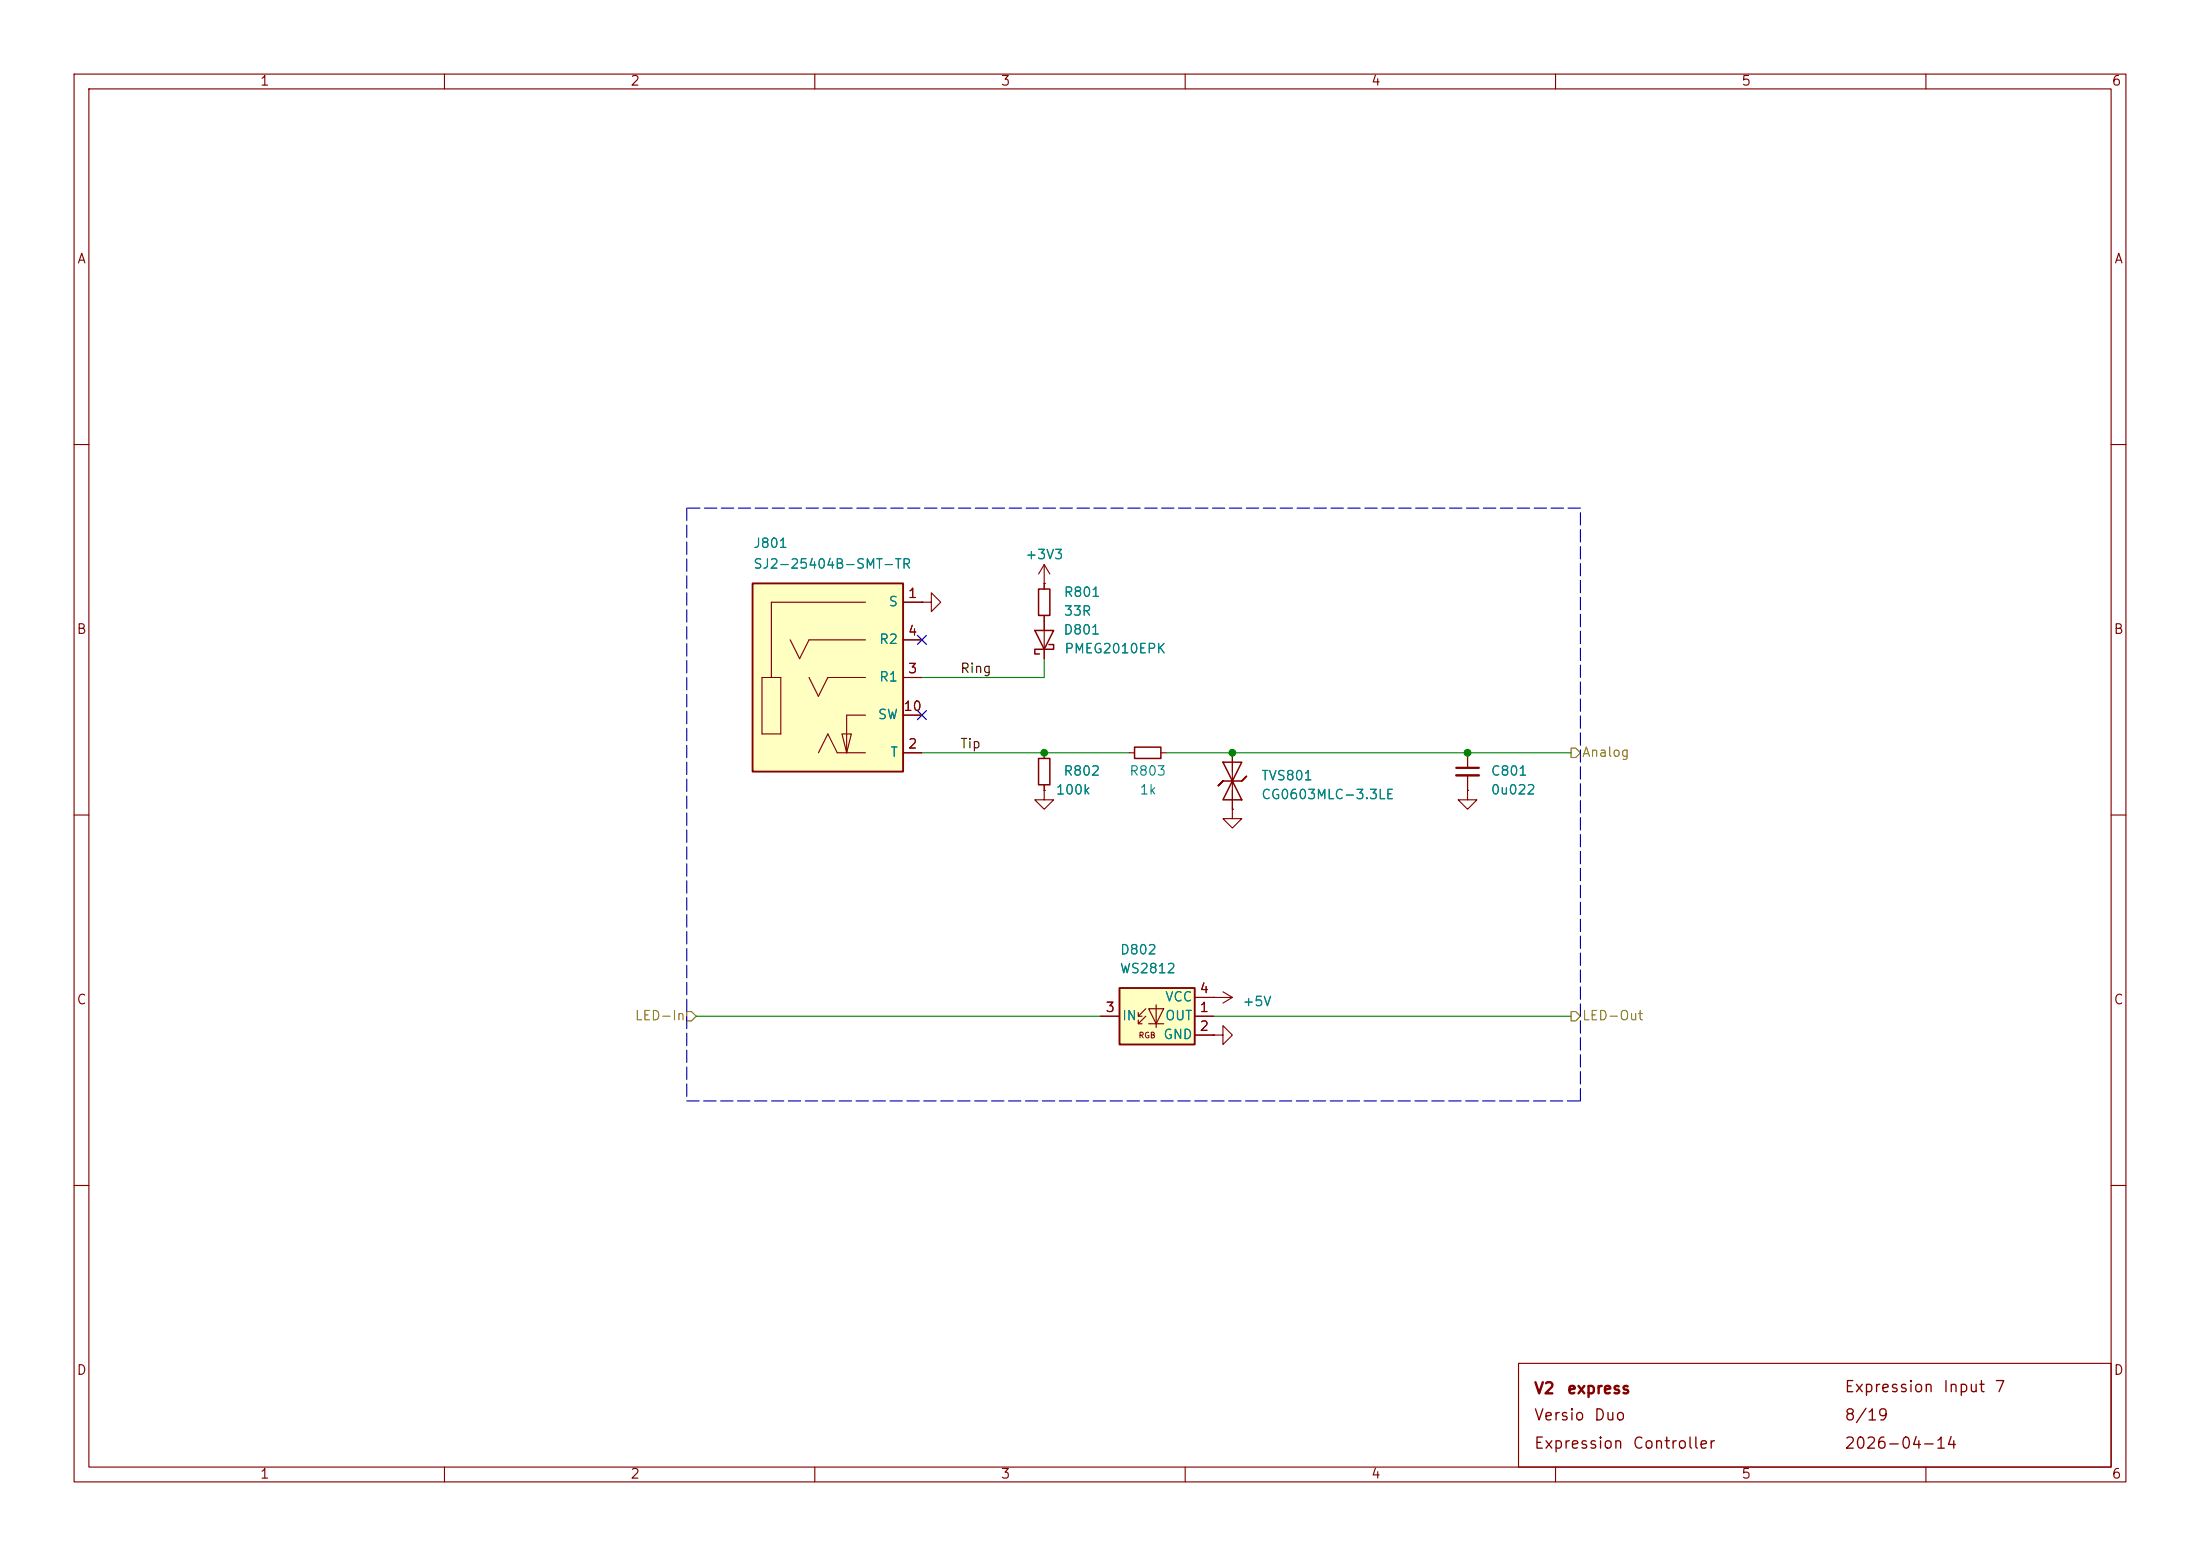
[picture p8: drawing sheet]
<svg xmlns="http://www.w3.org/2000/svg" width="297mm" height="210mm" viewBox="0 0 297 210" stroke-linecap="round" stroke-linejoin="round" font-family="sans-serif">
<g fill="none" stroke="#840000" stroke-width=".15">
<path d="M10 10h277v190h-277zM12 12h273v186h-273zM60 10v2M110 10v2M160 10v2M210 10v2M260 10v2M10 60h2M141 78.7v.8M285 60h2M124.5 81.3h1.2v-1.3l1.3 1.3-1.3 1.3v-1.3M124.5 81.3h.1"/>
<path d="M141 83.1v.7M10 110h2M141 106.7v1.3h1.2l-1.2 1.2-1.3-1.2h1.3M141 106.7h.1M152.4 101.6h.8M156.7 101.6h.8M285 110h2M163.8 139.7h1.3v-1.3l1.3 1.3-1.3 1.3v-1.3M163.8 139.7h.1M10 160h2M285 160h2M60 198v2"/>
<path d="M110 198v2M160 198v2M205 184h80v14h-80zM210 198v2M260 198v2"/>
</g>
<path d="M140.2 79.5h1.5v3.6h-1.5zM153.2 100.8h3.5v1.6h-3.5z" fill="none" stroke="#840000" stroke-width=".2"/>
<g fill="#ffffc2">
<path d="M101.6 78.7h20.3v25.4h-20.3z"/>
<path d="M113.7 99.1h1.2l-.6 2.5z"/>
</g>
<path d="M101.6 78.7h20.3v25.4h-20.3z" fill="none" stroke="#840000" stroke-width=".25"/>
<g fill="none" stroke="#840000" stroke-width=".15">
<path d="M141 78.7h.1M141 76.2l-.8 1.3M141 76.2l.7 1.3M141 76.2v2.5M102.9 91.4h2.5v7.7h-2.5zM106.7 86.4l1.2 2.5 1.3-2.5h7.6M109.2 91.4l1.3 2.6 1.3-2.6h5M113.7 99.1h1.2l-.6 2.5zM116.8 81.3h-12.7v10.1M116.8 96.5h-2.5v5.1M121.9 91.4h2.6M121.9 81.3h2.6"/>
<path d="M121.9 86.4h2.6M121.9 96.5h2.6M110.5 101.6l1.3-2.5 1.2 2.5h3.8M121.9 101.6h2.6M141 101.6v.8M141 105.9v.8"/>
</g>
<path d="M140.2 102.4h1.5v3.5h-1.5z" fill="none" stroke="#840000" stroke-width=".2"/>
<path d="M151.1 133.4h10.2v7.6h-10.2z" fill="#ffffc2"/>
<path d="M151.1 133.4h10.2v7.6h-10.2z" fill="none" stroke="#840000" stroke-width=".25"/>
<g fill="none" stroke="#840000" stroke-width=".15">
<path d="M141 78.7h.1M141 78.7v.8M121.9 81.3h2.6M121.9 91.4h2.6M121.9 86.4h2.6M121.9 96.5h2.6M124.5 81.3h.1M141 83.1v5.8M121.9 101.6h2.6M141 106.7h.1M141 101.6v.8M141 105.9v.8"/>
<path d="M166.4 109.2v1.3h1.2l-1.2 1.3-1.3-1.3h1.3M166.4 109.2h.1M166.4 101.6v7.6M198.1 106.7v1.3h1.3l-1.3 1.2-1.3-1.2h1.3M198.1 106.7h.1M198.1 101.6v2M198.1 104.6v2.1M148.6 137.2h2.5M153.7 137.2h.5M153.7 138.2h.5M154.7 136.1l-1 1.1v-.5M154.7 137.2l-1 1v-.5"/>
<path d="M155.1 136.1h2l-1 2.1zM155.1 138.2h2M156.1 135.6v3.1M161.3 137.2h2.5M161.3 139.7h2.5M161.3 134.6h5.1M163.8 134.6h.1M163.8 139.7h.1M165.1 133.9l1.3 .7M166.4 134.6l-1.3 .8"/>
</g>
<path d="M139.7 85.1h2.5l-1.2 2.5zM141.6 87h.6v.6h-2.5v.7h.6M165.1 105.4l-.6 .6 .6-.6h2.5l.7-.6-.7 .6M165.1 102.9h2.5l-1.2 2.5zM166.4 105.4l1.2 2.6h-2.5z" fill="none" stroke="#840000" stroke-width=".2"/>
<path d="M196.6 103.6h3" fill="none" stroke="#840000" stroke-width=".3"/>
<path d="M196.6 104.6h3" fill="none" stroke="#840000" stroke-width=".33"/>
<path d="M212.1 101h.6l.7 .6-.7 .6h-.6zM92.7 136.5h.6l.7 .7-.7 .6h-.6zM212.1 136.5h.6l.7 .7-.7 .6h-.6z" fill="none" stroke="#848400" stroke-width=".15"/>
<path d="M92.7 68.6v80M213.4 68.6h-120.7M92.7 148.6h120.7M213.4 148.6v-80" fill="none" stroke="#0000c2" stroke-width=".15" stroke-dasharray="1.7 .6"/>
<path d="M141 88.9v2.5h-16.5M124.5 101.6h27.9M157.5 101.6h54.6M94 137.2h54.6M163.8 137.2h48.3" fill="none" stroke="#008400" stroke-width=".15"/>
<path d="M123.9 85.8l1.2 1.2M123.9 95.9l1.2 1.2M125.1 85.8l-1.2 1.2M125.1 95.9l-1.2 1.2" fill="none" stroke="#000084" stroke-width=".15"/>
<g fill="#008400" stroke="#008400" stroke-width=".14">
<circle cx="198.1" cy="101.6" r=".46"/>
<circle cx="166.4" cy="101.6" r=".46"/>
<circle cx="141" cy="101.6" r=".46"/>
</g>
<g font-size="1.5" fill="#840000">
<text x="207" y="188.5">V2</text>
<text x="211.4" y="188.5">express</text>
<text x="248.9" y="188.3">Expression</text>
<text x="262.2" y="188.3">Input</text>
<text x="269.1" y="188.3">7</text>
<text x="207" y="192.1">Versio</text>
<text x="207" y="195.9">Expression</text>
<text x="215.1" y="192.1">Duo</text>
<text x="220.3" y="195.9">Controller</text>
<text x="248.9" y="195.9">2026-04-14</text>
<text x="248.9" y="192.1">8/19</text>
</g>
<g font-size="1.3" fill="#840000">
<text x="35" y="11.9">1</text>
<text x="85" y="11.9">2</text>
<text x="135" y="11.9">3</text>
<text x="185" y="11.9">4</text>
<text x="235" y="11.9">5</text>
<text x="285" y="11.9">6</text>
<text x="10.3" y="35.9">A</text>
<text x="285.3" y="35.9">A</text>
<text x="122.5" y="81">1</text>
<text x="10.3" y="85.9">B</text>
<text x="122.5" y="86.1">4</text>
<text x="285.3" y="85.9">B</text>
<text x="122.5" y="91.2">3</text>
<text x="121.9" y="96.3">10</text>
<text x="122.5" y="101.3">2</text>
<text x="10.3" y="135.9">C</text>
<text x="149.2" y="136.9">3</text>
<text x="161.9" y="136.9">1</text>
<text x="161.9" y="134.4">4</text>
<text x="285.3" y="135.9">C</text>
<text x="161.9" y="139.4">2</text>
<text x="10.3" y="185.9">D</text>
<text x="285.3" y="185.9">D</text>
<text x="35" y="199.9">1</text>
<text x="85" y="199.9">2</text>
<text x="135" y="199.9">3</text>
<text x="185" y="199.9">4</text>
<text x="235" y="199.9">5</text>
<text x="285" y="199.9">6</text>
</g>
<g font-size="1.3" fill="#008484">
<text x="101.6" y="74.3">J801</text>
<text x="101.6" y="77.1">SJ2-25404B-SMT-TR</text>
<text x="138.3" y="75.8">+3V3</text>
<text x="119.9" y="82.1">S</text>
<text x="143.5" y="80.9">R801</text>
<text x="143.5" y="83.4">33R</text>
<text x="118.6" y="87.2">R2</text>
<text x="143.5" y="86">D801</text>
<text x="143.6" y="88.5">PMEG2010EPK</text>
<text x="118.6" y="92.3">R1</text>
<text x="118.4" y="97.4">SW</text>
<text x="120.1" y="102.5">T</text>
<text x="142.5" y="107.5">100k</text>
<text x="143.5" y="105">R802</text>
<text x="152.4" y="105">R803</text>
<text x="153.8" y="107.5">1k</text>
<text x="170.2" y="105.6">TVS801</text>
<text x="201.2" y="105">C801</text>
<text x="201.2" y="107.5">0u022</text>
<text x="170.2" y="108.2">CG0603MLC-3.3LE</text>
<text x="151.1" y="131.7">WS2812</text>
<text x="151.1" y="129.1">D802</text>
<text x="157.2" y="135.5">VCC</text>
<text x="167.6" y="136.1">+5V</text>
<text x="151.4" y="138">IN</text>
<text x="157" y="140.6">GND</text>
<text x="157.2" y="138">OUT</text>
</g>
<g font-size="1.3">
<text x="129.5" y="91.2">Ring</text>
<text x="129.5" y="101.3">Tip</text>
</g>
<g font-size="1.3" fill="#848400">
<text x="213.5" y="102.5">Analog</text>
<text x="85.6" y="138">LED-In</text>
<text x="213.5" y="138">LED-Out</text>
</g>
<text font-size=".8" fill="#840000" x="153.6" y="140.3">RGB</text>
</svg>
